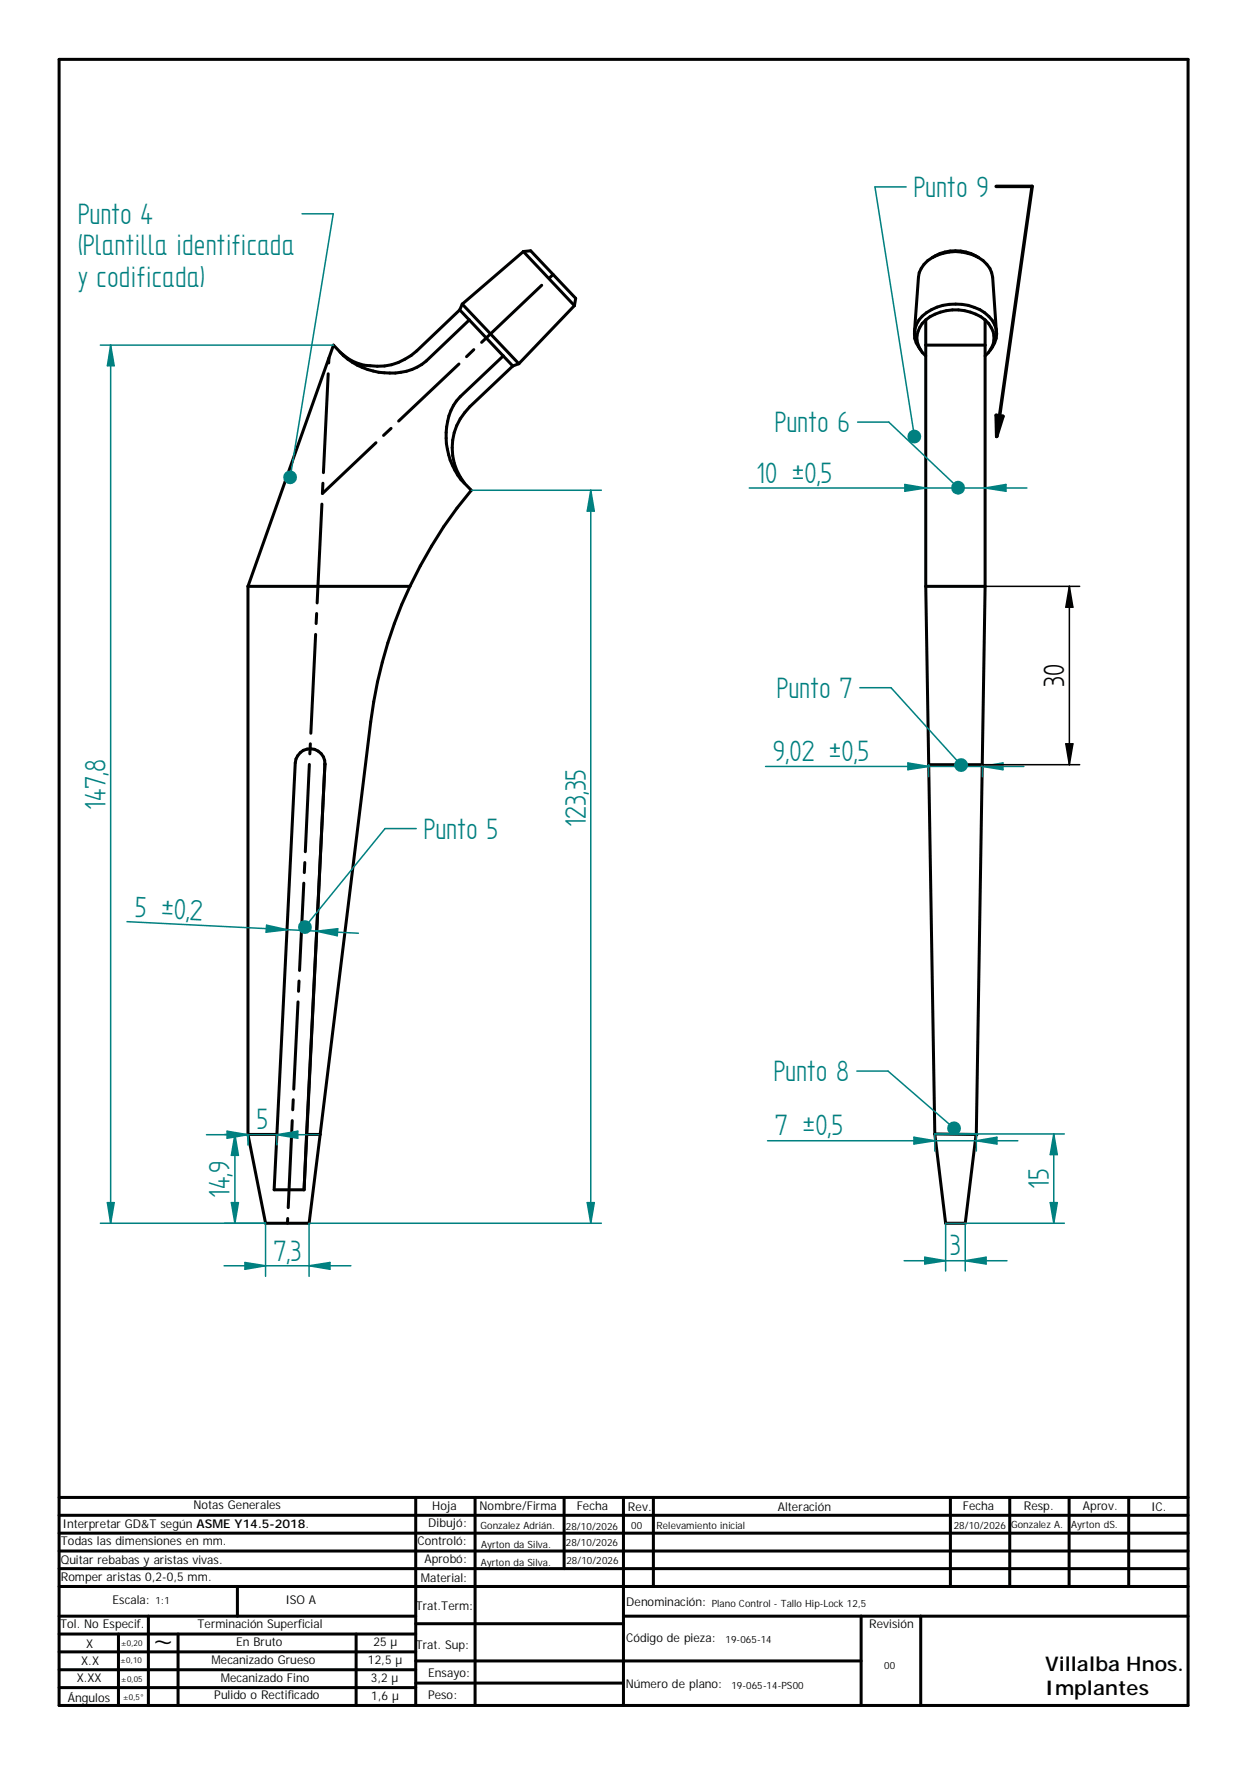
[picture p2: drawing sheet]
<svg xmlns="http://www.w3.org/2000/svg" width="210mm" height="297mm" viewBox="0 0 210 297" stroke-linecap="round" stroke-linejoin="round" font-family="sans-serif">
<g fill="none" stroke="#000" stroke-width=".51">
<path d="M9.9 10h190.1v277h-190.1zM77.4 52.2l-7.3 6.9a9.5 9.5 0 0 1-7.8 2.5 7.7 7.7 0 0 1-5.1-2.3M77.4 52.2l1.6 1.6M77.8 51.2l-.4 1M77.8 51.2l9.5 10M79 53.8l-7.2 6.9a10.4 10.4 0 0 1-9.9 1.5 11.9 11.9 0 0 1-5.8-4.1l-14.4 40.6M79 53.8l5.7 6.1M84.7 59.9l1.6 1.7M84.7 59.9l-7.2 6.9a9.6 9.6 0 0 0-2.4 7.9 12.1 12.1 0 0 0 4.2 7.8 71.6 71.6 0 0 0-10.3 16.2M88.1 42.3l1.2-.1 7.6 8-.2 1.2M88.1 42.3l-10.3 8.9M88.1 42.3l8.6 9.1"/>
<path d="M96.7 51.4l-9.4 9.8M155.8 53.8a3.8 3.8 0 0 0 0 6.1M155.8 58.1h10M155.8 53.8v44.9M157 43.3a7.1 7.1 0 0 1 9.6 1.9l.5 1.5 .6 9.2M163.9 42.9a7.8 7.8 0 0 0-8.4 1.6l-.8 1.4-.1 .8-.7 9.2M164.2 43.1l.5 .2M165.8 53.8a3.8 3.8 0 0 1 0 6.1M165.8 53.8v44.9M165.8 53.8a8.2 8.2 0 0 0-10 0M166.7 59a4.1 4.1 0 0 0-1-6.4 8.9 8.9 0 0 0-10.5 .6 4 4 0 0 0-.2 5.8M86.3 61.6l-7.2 6.9a9.6 9.6 0 0 0-.9 12.8"/>
<path d="M87.3 61.2l-1 .4M41.7 98.7h27.3M41.7 98.7v92.2M69 98.7a74.8 74.8 0 0 0-6.6 22.8l-8.5 69.4M155.8 98.7h10M155.8 98.7l1.6 92.1M165.8 98.7l-1.5 92.2M54.7 128.6l-3.1 62.3M54.7 128.5v.1M54.7 128.6l-3.5 71.6M54.7 128.6a2.5 2.5 0 0 0-2.4-2.6 2.5 2.5 0 0 0-2.6 2.4l-3.1 62.5M41.7 190.9l3 15h7.3l1.9-15"/>
<path d="M41.7 190.9h4.9M46.6 190.9l-.5 9.3h5.1M51.6 190.9h2.3M51.6 190.9l-.4 9.3M157.4 190.8l6.9 .1-1.8 15h-3.3zM9.9 252h190.1M70 252v35M80 252v35M95 252v12M104.9 252v35M110 252v15M160 252v15"/>
<path d="M170 252v15M180 252v15M190 252v15M200 255h-190.1M200 258h-190.1M9.9 272h60.1M9.9 278h60.1M9.9 275h60.1M19.9 275v12M25 272v15M30 275v12M40 267v5"/>
<path d="M59.9 275v12M70 279.5h34.9M70 273.3h34.9M104.9 272h95.1M105 279.5h39.9M144.9 272v15M155 272v15M200 267h-190.1M200 261h-190.1M200 264h-190.1M9.9 284h60.1M9.9 281h60.1"/>
<path d="M70 283.3h34.9"/>
</g>
<g fill="#000">
<circle cx="51.6" cy="190.9" r=".25"/>
<circle cx="164.3" cy="190.9" r=".25"/>
</g>
<path d="M152.3 81.5l3.5 .6-3.5 .6z" fill="none" stroke="#008080" stroke-width=".25"/>
<path d="M152.3 81.5l3.5 .6-3.5 .6z" fill="#008080"/>
<path d="M165.8 82.1l3.5-.6v1.2z" fill="none" stroke="#008080" stroke-width=".25"/>
<path d="M165.8 82.1l3.5-.6v1.2z" fill="#008080"/>
<path d="M126.1 82.1h46.7M153.8 191.4l3.6 .6-3.6 .5zM157.4 190.8v2.9M164.3 190.9v2.8" fill="none" stroke="#008080" stroke-width=".25"/>
<path d="M153.8 191.4l3.6 .6-3.6 .5z" fill="#008080"/>
<path d="M164.3 192l3.5-.6v1.1z" fill="none" stroke="#008080" stroke-width=".25"/>
<path d="M164.3 192l3.5-.6v1.1z" fill="#008080"/>
<path d="M129.2 192h42.1M155.7 211.6l3.5 .6-3.5 .5zM159.2 205.9v8M162.5 205.9v8" fill="none" stroke="#008080" stroke-width=".25"/>
<path d="M155.7 211.6l3.5 .6-3.5 .5z" fill="#008080"/>
<path d="M162.5 212.2l3.5-.6v1.1z" fill="none" stroke="#008080" stroke-width=".25"/>
<path d="M162.5 212.2l3.5-.6v1.1z" fill="#008080"/>
<path d="M157.4 190.8h21.8M177.4 190.8l.6 3.5h-1.2zM152.2 212.2h17.3M159.2 205.9h20" fill="none" stroke="#008080" stroke-width=".25"/>
<path d="M177.4 190.8l.6 3.5h-1.2z" fill="#008080"/>
<path d="M176.8 202.4h1.2l-.6 3.5z" fill="none" stroke="#008080" stroke-width=".25"/>
<path d="M176.8 202.4h1.2l-.6 3.5z" fill="#008080"/>
<path d="M16.9 58.1h39.2M18.6 58.1l.6 3.5h-1.1zM177.4 190.8v15.1M16.9 205.9h27.8" fill="none" stroke="#008080" stroke-width=".25"/>
<g fill="none" stroke="#000" stroke-width=".51">
<path d="M79.8 58.8l-1.3 1.2M91.2 48l-10.1 9.6M93.1 46.2l-.6 .6M55.2 62.9l-.8 16.6M55.4 60.2l-.1 .9M63.3 74.5l-9 8.6M65.8 72.1l-1.2 1.2M77.3 61.3l-10.2 9.6M54.2 84.8l-.8 16.7M54.4 81.3l-.1 1.7M53.1 106.8l-.8 16.6M53.3 103.3l-.1 1.6"/>
<path d="M52.1 128.7l-.7 14.6M52.2 125.2v1.7M51.1 148.6l-.7 14.7M51.3 145.2l-.1 1.7M50.2 168.6l-.8 14.7M50.3 165.1l-.1 1.7M49.2 188.6l-.7 14.6M49.4 185.1l-.1 1.7M48.4 205.1v.8"/>
</g>
<path d="M18.6 58.1l.6 3.5h-1.1z" fill="#008080"/>
<path d="M18.1 202.4h1.1l-.6 3.5z" fill="none" stroke="#008080" stroke-width=".25"/>
<path d="M18.1 202.4h1.1l-.6 3.5z" fill="#008080"/>
<path d="M18.6 58.1v147.8M37.8 190.9h3.9M39.5 190.9l.6 3.5h-1.2zM37.8 205.9h6.9" fill="none" stroke="#008080" stroke-width=".25"/>
<path d="M39.5 190.9l.6 3.5h-1.2z" fill="#008080"/>
<path d="M38.9 202.4h1.2l-.6 3.5z" fill="none" stroke="#008080" stroke-width=".25"/>
<path d="M38.9 202.4h1.2l-.6 3.5z" fill="#008080"/>
<path d="M38.2 190.4l3.5 .6-3.5 .6zM39.5 190.9v15M41.7 190.9v1.8M46.6 190.9v1.8" fill="none" stroke="#008080" stroke-width=".25"/>
<path d="M38.2 190.4l3.5 .6-3.5 .6z" fill="#008080"/>
<path d="M46.6 191l3.5-.6v1.2z" fill="none" stroke="#008080" stroke-width=".25"/>
<path d="M46.6 191l3.5-.6v1.2z" fill="#008080"/>
<path d="M34.8 191h18.8M41.2 212.5l3.5 .5-3.5 .6zM44.7 205.9v8.9M52 205.9v8.9" fill="none" stroke="#008080" stroke-width=".25"/>
<path d="M41.2 212.5l3.5 .5-3.5 .6z" fill="#008080"/>
<path d="M52 213l3.5-.5v1.1z" fill="none" stroke="#008080" stroke-width=".25"/>
<path d="M52 213l3.5-.5v1.1z" fill="#008080"/>
<path d="M79.3 82.5h21.9M99.4 82.5l.6 3.5h-1.2zM37.7 213h21.4M52 205.9h49.2" fill="none" stroke="#008080" stroke-width=".25"/>
<path d="M99.4 82.5l.6 3.5h-1.2z" fill="#008080"/>
<path d="M98.8 202.4h1.2l-.6 3.5z" fill="none" stroke="#008080" stroke-width=".25"/>
<path d="M98.8 202.4h1.2l-.6 3.5z" fill="#008080"/>
<path d="M99.4 82.5v123.4M53.3 156.7l3.6-.4-.1 1.2z" fill="none" stroke="#008080" stroke-width=".25"/>
<path d="M53.3 156.7l3.6-.4-.1 1.2z" fill="#008080"/>
<path d="M44.9 155.7l3.4 .8-3.5 .4z" fill="none" stroke="#008080" stroke-width=".25"/>
<path d="M44.9 155.7l3.4 .8-3.5 .4z" fill="#008080"/>
<path d="M152.8 128.4l3.5 .6-3.5 .5zM156.3 128.7v2M165.4 128.7v2M21.4 155.1l38.9 2" fill="none" stroke="#008080" stroke-width=".25"/>
<path d="M156.3 128.7h9.1" fill="none" stroke="#000" stroke-width=".51"/>
<path d="M152.8 128.4l3.5 .6-3.5 .5z" fill="#008080"/>
<path d="M165.4 129l3.4-.6v1.1z" fill="none" stroke="#008080" stroke-width=".25"/>
<path d="M165.4 129l3.4-.6v1.1z" fill="#008080"/>
<path d="M56.1 36l-7.2 44.3M128.9 129h43.4" fill="none" stroke="#008080" stroke-width=".25"/>
<circle cx="48.8" cy="80.3" r="1.17" fill="#008080"/>
<path d="M50.8 36h5.3M147.3 31.5l6.6 41.9" fill="none" stroke="#008080" stroke-width=".25"/>
<circle cx="153.9" cy="73.5" r="1.17" fill="#008080"/>
<path d="M147.3 31.5h5.2M149.6 71l11.7 11.1" fill="none" stroke="#008080" stroke-width=".25"/>
<path d="M167.7 31.4h6l-5.9 42M167.7 69.9l1.1 .2-1 3.3z" fill="none" stroke="#000" stroke-width=".59"/>
<path d="M167.7 69.9l1.1 .2-1 3.3z" fill="#000"/>
<circle cx="161.3" cy="82.1" r="1.15" fill="#008080"/>
<path d="M144.4 71h5.2M150 115.7l11.8 13.1" fill="none" stroke="#008080" stroke-width=".25"/>
<circle cx="161.8" cy="128.8" r="1.17" fill="#008080"/>
<path d="M144.7 115.7h5.3M149.5 180.3l11.1 9.6" fill="none" stroke="#008080" stroke-width=".25"/>
<circle cx="160.6" cy="189.9" r="1.17" fill="#008080"/>
<path d="M64.8 139.4l-13.5 16.6M144.2 180.3h5.3" fill="none" stroke="#008080" stroke-width=".25"/>
<circle cx="51.3" cy="156" r="1.17" fill="#008080"/>
<path d="M64.8 139.4h5.3" fill="none" stroke="#008080" stroke-width=".25"/>
<path d="M165.8 98.7h15.9M180 98.7v30M180 98.7l.6 3.5h-1.2zM165.4 128.7h16.3M179.4 125.2h1.2l-.6 3.5z" fill="none" stroke="#000" stroke-width=".25"/>
<path d="M180 98.7l.6 3.5h-1.2zM179.4 125.2h1.2l-.6 3.5z" fill="#000"/>
<g font-size="5.6" fill="#008080">
<text x="153.8" y="33.2">Punto 9</text>
<text x="13.1" y="37.7">Punto 4</text>
<text x="13.1" y="43">(Plantilla identificada</text>
<text x="13.1" y="48.2">y codificada)</text>
<text x="130.4" y="72.8">Punto 6</text>
<text x="127.3" y="81.2">10 u0,5</text>
<text x="130.7" y="117.5">Punto 7</text>
<text x="130.1" y="128.1">9,02 u0,5</text>
<text x="17.8" y="136.3" transform="rotate(-90 17.8 136.3)">147,8</text>
<text x="71.3" y="141.2">Punto 5</text>
<text x="98.6" y="139.2" transform="rotate(-90 98.6 139.2)">123,35</text>
<text x="22.6" y="154.3" transform="rotate(3 22.6 154.3)">5 u0,</text>
<text x="31.9" y="154.8" transform="rotate(3 31.9 154.8)">2</text>
<text x="130.2" y="182">Punto 8</text>
<text x="43.2" y="190.1">5</text>
<text x="130.4" y="191.1">7 u0,5</text>
<text x="38.7" y="201.5" transform="rotate(-90 38.7 201.5)">14,9</text>
<text x="176.5" y="200.1" transform="rotate(-90 176.5 200.1)">15</text>
<text x="46" y="212.2">7,3</text>
<text x="159.9" y="211.3">3</text>
</g>
<g font-size="5.6">
<text x="179.1" y="115.6" transform="rotate(-90 179.1 115.6)">30</text>
<text x="25.9" y="278.4">~</text>
</g>
<g font-size="3.4">
<text x="175.9" y="281.1">Villalba Hnos.</text>
<text x="175.9" y="285.2">Implantes</text>
</g>
<g font-size="2">
<text x="10.5" y="257.1">Interpretar GD&amp;T segúnASME Y14.5-2018.</text>
<text x="32.6" y="254">Notas Generales</text>
<text x="72.1" y="257">Dibujó:</text>
<text x="72.7" y="254.2">Hoja</text>
<text x="80.7" y="254">Nombre/Firma</text>
<text x="97.1" y="254.1">Fecha</text>
<text x="105.7" y="254.3">Rev.</text>
<text x="130.9" y="254.2">Alteración</text>
<text x="162.1" y="254.1">Fecha</text>
<text x="172.3" y="254.1">Resp.</text>
<text x="182.3" y="254.1">Aprov.</text>
<text x="193.8" y="254.2">IC.</text>
<text x="10.2" y="260.1">Todas las dimensiones en mm.</text>
<text x="10.2" y="263.1">Quitar rebabas y aristas vivas.</text>
<text x="70.3" y="260.1">Controló:</text>
<text x="71.5" y="263.1">Aprobó:</text>
<text x="10.2" y="266">Romper aristas 0,2-0,5 mm.</text>
<text x="70.8" y="266.2">M</text>
<text x="72.4" y="266.2">aterial:</text>
<text x="10.1" y="274.1">Tol. No Especif.</text>
<text x="18.9" y="270">Escala:</text>
<text x="33.2" y="274.1">Terminación Superficial</text>
<text x="48" y="270">ISO A</text>
<text x="70" y="270.9">Trat.Term:</text>
<text x="105.4" y="270.3">Denominación:</text>
<text x="146.3" y="274">Revisión</text>
<text x="13.7" y="280.2">X.X</text>
<text x="14.5" y="277.3">X</text>
<text x="35.6" y="280.1">M</text>
<text x="37.2" y="280.1">ecanizado Grueso</text>
<text x="39.8" y="277.1">En Bruto</text>
<text x="61.9" y="280.1">12,5 µ</text>
<text x="62.9" y="277">25 µ</text>
<text x="70" y="277.5">Trat. Sup:</text>
<text x="105.4" y="276.4">Código de pieza:</text>
<text x="11.4" y="286.4">Ángulos</text>
<text x="12.9" y="283.1">X.XX</text>
<text x="36.1" y="286">Pulido o Rectificado</text>
<text x="37.2" y="283.1">M</text>
<text x="38.7" y="283.1">ecanizado Fino</text>
<text x="62.4" y="283.1">3,2 µ</text>
<text x="62.5" y="286.1">1,6 µ</text>
<text x="72.1" y="282.2">Ensayo:</text>
<text x="72.1" y="285.9">Peso:</text>
<text x="105.3" y="284.1">Número de plano:</text>
</g>
<g font-size="1.7">
<text x="80.9" y="257.3">Gonzalez Adrián.</text>
<text x="95.2" y="257.5">28/10/2026</text>
<text x="106.3" y="257.4">00</text>
<text x="110.5" y="257.3">Relevamiento inicial</text>
<text x="160.5" y="257.3">28/10/2026</text>
<text x="170.2" y="257.2">Gonzalez A.</text>
<text x="180.3" y="257.2">Ayrton dS.</text>
<text x="80.9" y="263.5">Ayrton da Silva.</text>
<text x="81" y="260.5">Ayrton da Silva.</text>
<text x="95.2" y="260.2">28/10/2026</text>
<text x="95.3" y="263.2">28/10/2026</text>
<text x="26.2" y="270">1:1</text>
<text x="119.8" y="270.5">Plano Control - Tallo Hip-Lock 12,5</text>
<text x="122.1" y="276.6">19-065-14</text>
<text x="148.8" y="280.8">00</text>
<text x="123.1" y="284.2">19-065-14-PS00</text>
</g>
<g font-size="1.4">
<text x="20.2" y="279.9">±0,10</text>
<text x="20.3" y="277">±0,20</text>
<text x="20.4" y="283">±0,05</text>
<text x="20.7" y="286.1">±0,5°</text>
</g>
</svg>
